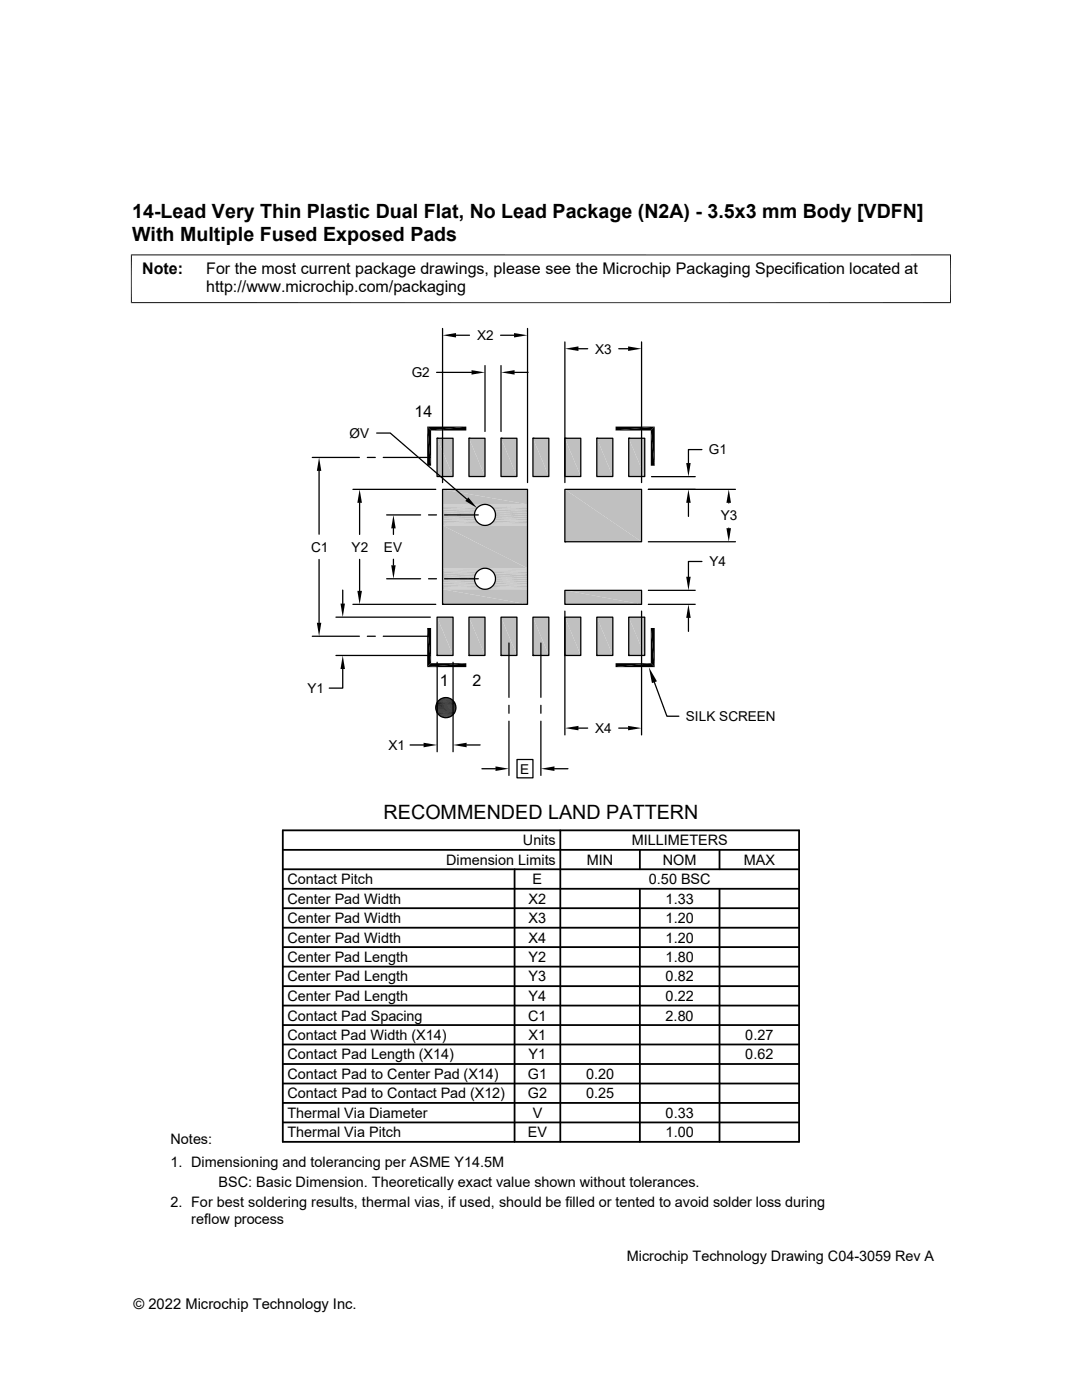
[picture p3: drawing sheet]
<svg xmlns="http://www.w3.org/2000/svg" width="216mm" height="279mm" viewBox="0 0 216 279" stroke-linecap="round" stroke-linejoin="round" font-family="sans-serif">
<g fill="#c0c0c0">
<path d="M125.5 87.5l3.2 7.6h-3.2z"/>
<path d="M125.5 87.5h3.2v7.6z"/>
<path d="M119.1 87.5l3.2 7.6h-3.2z"/>
<path d="M119.1 87.5h3.2v7.6z"/>
<path d="M112.7 87.5l3.2 7.6h-3.2z"/>
<path d="M112.7 87.5h3.2v7.6z"/>
<path d="M106.3 87.5l3.2 7.6h-3.2z"/>
<path d="M106.3 87.5h3.2v7.6z"/>
<path d="M100 87.5l3.1 7.6h-3.1z"/>
<path d="M100 87.5h3.1v7.6z"/>
<path d="M93.6 87.5l3.2 7.6h-3.2z"/>
<path d="M93.6 87.5h3.2v7.6z"/>
<path d="M87.2 87.5l3.2 7.6h-3.2z"/>
<path d="M87.2 87.5h3.2v7.6z"/>
<path d="M88.3 97.7l17 3h-17z"/>
<path d="M88.3 97.7h17v3z"/>
</g>
<path d="M88.3 100.7h8.3M88.3 100.8h7.9M88.3 101h7.5M88.3 104.7h7.9M88.3 104.8h8.3M97 100.7h8.3M97 104.8h8.3M97.3 104.7h8M97.3 100.8h8M97.7 101h7.6" fill="none" stroke="#c0c0c0" stroke-width=".2"/>
<path d="M88.3 101.2h7.2M98 101.2h7.3" fill="none" stroke="#c0c0c0" stroke-width=".28"/>
<path d="M88.3 101.5h6.9M98.3 101.5h7" fill="none" stroke="#c0c0c0" stroke-width=".3"/>
<path d="M88.3 101.8h6.7M88.3 102.2h6.5M98.6 101.8h6.7M98.7 102.2h6.6" fill="none" stroke="#c0c0c0" stroke-width=".36"/>
<path d="M88.3 102.6h6.4M98.8 102.6h6.5" fill="none" stroke="#c0c0c0" stroke-width=".4"/>
<path d="M88.3 103h6.4M88.3 103.3h6.5M98.7 103.3h6.6M98.8 103h6.5" fill="none" stroke="#c0c0c0" stroke-width=".38"/>
<path d="M88.3 103.7h6.7M98.6 103.7h6.7" fill="none" stroke="#c0c0c0" stroke-width=".34"/>
<path d="M88.3 104h6.9M98.3 104h7" fill="none" stroke="#c0c0c0" stroke-width=".32"/>
<path d="M88.3 104.3h7.2M98 104.3h7.3" fill="none" stroke="#c0c0c0" stroke-width=".25"/>
<path d="M88.3 104.5h7.5M97.7 104.5h7.6" fill="none" stroke="#c0c0c0" stroke-width=".21"/>
<g fill="#c0c0c0">
<path d="M112.7 97.7l15.3 10.4h-15.3z"/>
<path d="M112.7 97.7h15.3v10.4z"/>
<path d="M88.3 104.9l17 8.5h-17z"/>
<path d="M88.3 104.9h17v8.5z"/>
</g>
<path d="M88.3 113.5h8.3M88.3 113.6h7.9M88.3 117.3h7.5M88.3 117.5h7.9M88.3 117.6h8.3M97 113.5h8.3M97 117.6h8.3M97.3 117.5h8M97.3 113.6h8M97.7 117.3h7.6" fill="none" stroke="#c0c0c0" stroke-width=".2"/>
<path d="M88.3 113.7h7.5M97.7 113.7h7.6" fill="none" stroke="#c0c0c0" stroke-width=".21"/>
<path d="M88.3 114h7.2M98 114h7.3" fill="none" stroke="#c0c0c0" stroke-width=".25"/>
<path d="M88.3 114.2h6.9M98.3 114.2h7" fill="none" stroke="#c0c0c0" stroke-width=".32"/>
<path d="M88.3 114.6h6.7M98.6 114.6h6.7" fill="none" stroke="#c0c0c0" stroke-width=".34"/>
<path d="M88.3 114.9h6.5M88.3 115.3h6.4M98.7 114.9h6.6M98.8 115.3h6.5" fill="none" stroke="#c0c0c0" stroke-width=".38"/>
<path d="M88.3 115.7h6.4M98.8 115.7h6.5" fill="none" stroke="#c0c0c0" stroke-width=".4"/>
<path d="M88.3 116.1h6.5M88.3 116.4h6.7M98.6 116.4h6.7M98.7 116.1h6.6" fill="none" stroke="#c0c0c0" stroke-width=".36"/>
<path d="M88.3 116.8h6.9M98.3 116.8h7" fill="none" stroke="#c0c0c0" stroke-width=".3"/>
<path d="M88.3 117.1h7.2M98 117.1h7.3" fill="none" stroke="#c0c0c0" stroke-width=".28"/>
<g fill="#c0c0c0">
<path d="M112.7 117.8l15.3 2.8h-15.3z"/>
<path d="M112.7 117.8h15.3v2.8z"/>
<path d="M88.3 117.6l17 3h-17z"/>
<path d="M88.3 117.6h17v3z"/>
<path d="M125.5 123.2l3.2 7.6h-3.2z"/>
<path d="M125.5 123.2h3.2v7.6z"/>
<path d="M119.1 123.2l3.2 7.6h-3.2z"/>
<path d="M119.1 123.2h3.2v7.6z"/>
<path d="M112.7 123.2l3.2 7.6h-3.2z"/>
<path d="M112.7 123.2h3.2v7.6z"/>
<path d="M106.3 123.2l3.2 7.6h-3.2z"/>
<path d="M106.3 123.2h3.2v7.6z"/>
<path d="M100 123.2l3.1 7.6h-3.1z"/>
<path d="M100 123.2h3.1v7.6z"/>
<path d="M93.6 123.2l3.2 7.6h-3.2z"/>
<path d="M93.6 123.2h3.2v7.6z"/>
<path d="M87.2 123.2l3.2 7.6h-3.2z"/>
<path d="M87.2 123.2h3.2v7.6z"/>
</g>
<g fill="none" stroke="#000" stroke-width=".25">
<path d="M87.1 74.3h7M88.3 65.6v30.7M91 66.9h2.7M96.8 73v13.1M99.9 66.9h2.7M100 73v13.1M102.7 74.3h2.7M105.3 65.6v30.7M112.7 68.2v28.1M115.4 69.6h1.9M123.5 69.6h1.8M128 68.2v28.1"/>
<path d="M62.3 91.3h9.4M63.7 94v12.6M70.4 97.7h16.6M73.3 91.3h1.6M75.2 86.4h2.7l15.3 13.2M76.5 91.3h9.4M87.2 87.5h3.2v7.6h-3.2zM87.2 87.5h.1M88.3 97.7h17v22.9h-17zM93.6 87.5h3.2v7.6h-3.2zM93.6 87.5h.1M100 87.5h3.1v7.6h-3.1z"/>
<path d="M100 87.5h.1M106.3 87.5h3.2v7.6h-3.2zM106.3 87.5h.1M112.7 87.5h3.2v7.6h-3.2zM112.7 87.5h.1M112.7 97.7h15.3v10.4h-15.3zM119.1 87.5h3.2v7.6h-3.2zM119.1 87.5h.1M125.5 87.5h3.2v7.6h-3.2zM125.5 87.5h.1M129.4 97.7h17.3M130 95.1h8.7"/>
<path d="M140.1 89.7h-2.7v2.7M63.7 111.7v12.6M68.4 117.8v2.7M71.8 100.4v6.3M71.8 111.6v6.3M77.2 102.8h6.7M77.2 115.5h6.7M78.5 105.5v1.2M78.5 111.6v1.2M85.5 102.8h1.6M85.5 115.5h1.6M88.7 102.8h6.7"/>
<path d="M88.7 115.5h6.7M112.7 108.1h.1M112.7 117.8h15.3v2.8h-15.3zM129.4 108.1h17.3M129.4 117.8h9.3M137.4 100.4v2.7M140.1 112.1h-2.7v3M145.4 100.4h.1M145.4 105.4h.1M62.3 127h9.4M67 123.2h18.9M67 130.8h18.9"/>
<path d="M68.4 133.5v3.8h-2.7M70.4 120.6h16.6M73.3 127h1.6M76.5 127h9.4M87.2 123.2h3.2v7.6h-3.2zM87.2 130.8h.1M87.2 132.2v17.8M88.3 120.6h.1M90.4 132.2v17.8M93.6 123.2h3.2v7.6h-3.2zM93.6 130.8h.1M100 123.2h3.1v7.6h-3.1z"/>
<path d="M100 130.8h.1M101.6 128.3v10.9M106.3 123.2h3.2v7.6h-3.2zM106.3 130.8h.1M107.9 128.3v10.9M112.7 123.2h3.2v7.6h-3.2zM112.7 130.8h.1M112.7 122v24.7M119.1 123.2h3.2v7.6h-3.2zM119.1 130.8h.1M125.5 123.2h3.2v7.6h-3.2zM125.5 130.8h.1"/>
<path d="M128 122v24.7M129.4 120.6h9.3M130.4 135.7l2.7 7.2h2.4M137.4 123.3v2.7M81.8 148.7h2.7M93.1 148.7h2.7M96.2 153.4h2.7M101.6 140.8v1.5M101.6 143.9v10.8M103.2 151.6h3.1v3.6h-3.1zM107.9 140.8v1.5M107.9 143.9v10.8"/>
<path d="M110.6 153.4h2.7M115.4 145.3h1.9M123.5 145.3h1.8"/>
<circle cx="96.8" cy="102.8" r="2.1"/>
<circle cx="96.8" cy="115.5" r="2.1"/>
<circle cx="89" cy="141.2" r="2.01"/>
</g>
<g fill="none" stroke="#000" stroke-width=".36">
<path d="M56.4 169.6h103M56.4 165.7h103v62.2h-103zM56.4 173.5h103M56.4 177.4h103M102.7 173.5v54.4M111.8 165.7v62.2M127.7 169.6v3.9M127.7 177.4v50.5M143.6 169.6v3.9M143.6 177.4v50.5M56.4 192.9h103M56.4 181.3h103"/>
<path d="M56.4 185.1h103M56.4 189h103M56.4 196.8h103M56.4 204.6h103M56.4 216.2h103M56.4 208.4h103M56.4 212.3h103M56.4 200.7h103M56.4 224h103M56.4 220.1h103"/>
</g>
<g fill="#000">
<path d="M88.3 66.9l2.7-.4v.9zM94.1 73.9l2.7 .4-2.7 .5zM102.6 66.5l2.7 .4-2.7 .5zM100 74.3l2.7-.4v.9zM112.7 69.6l2.7-.5v.9zM125.3 69.1l2.7 .5-2.7 .4zM63.7 91.3l.4 2.7h-.9zM85.2 85.1l.8 7.8h-.8zM85.2 85.1l.8 .8v7zM86 85.9l7-.8v.8zM85.2 85.1h7.8l-7 .8zM93.5 99.3l1.7 2.1-2.3-1.4z"/>
<path d="M122.8 85.1h7.8l-7.8 .8zM122.8 85.9l7.8-.8-.7 .8zM129.9 85.9l.7 7h-.7zM129.9 85.9l.7-.8v7.8zM136.9 92.4h.9l-.4 2.7zM71.8 97.7l.4 2.7h-.9zM71.3 117.9h.9l-.4 2.7zM78.5 102.8l.5 2.7h-.9zM78.1 112.8h.9l-.5 2.7zM136.9 115.1h.9l-.4 2.7zM137.4 97.7l.4 2.7h-.9zM145.4 97.7l.5 2.7h-1z"/>
<path d="M144.9 105.4h1l-.5 2.7zM63.2 124.3h.9l-.4 2.7zM67.9 120.5h.9l-.4 2.7zM68.4 130.8l.4 2.7h-.9zM85.2 125.3l.8 7.1-.8 .7zM85.2 125.3h.8v7.1zM88.1 139.4l1.9 .1zM88.1 139.4h1.7zM88.3 139.3l1.5 .1zM88.3 139.3h1.3zM88.5 139.3h1.1zM88.5 139.3h1z"/>
<path d="M88.7 139.2l.8 .1zM88.7 139.2h.5zM85.2 133.1l7.8-.7v.7zM86 132.4h7l-7.8 .7zM122.8 132.4h7.1l-7.1 .7zM122.8 133.1l7.1-.7 .7 .7zM129.9 125.3l.7 7.8-.7-.7zM129.5 133.2l1.6 2.8-1 .3zM129.9 125.3h.7v7.8zM137.4 120.6l.4 2.7h-.9zM84.5 148.2l2.7 .5-2.7 .4zM87.9 143l1.9 .1z"/>
<path d="M88.1 143.1l1.5 .1zM88.1 143.1h1.7zM88.3 143.2h1.2zM88.3 143.2h1.3zM88.5 143.2h.7zM88.5 143.2h1zM88.7 143.2h.5zM90.4 148.7l2.7-.5v.9zM98.9 153l2.7 .4-2.7 .5zM107.9 153.4l2.7-.4v.9zM112.7 145.3l2.7-.4v.9zM125.3 144.9l2.7 .4-2.7 .5z"/>
</g>
<g fill="none" stroke="#000" stroke-width=".2">
<path d="M26.1 50.9h163.7M26.2 50.8v9.7M189.7 50.8v9.7M26.1 60.4h163.7M87.4 139.9h3.2M87.5 139.8h2.9M87.6 139.6h2.7M87.8 139.5h2.3M87.9 139.4h2.1M86.9 140.9h4.1M86.9 141.1h4.1M86.9 141.3h4.1"/>
<path d="M86.9 141.5h4.1M87 141.7h4M87 140.7h4M87 140.6h3.9M87 141.9h3.9M87.1 142.1h3.7M87.1 140.4h3.7M87.2 142.2h3.6M87.2 140.2h3.6M87.3 140h3.4M87.3 142.4h3.4M87.4 142.6h3.2"/>
<path d="M87.5 142.7h2.9M87.6 142.8h2.7M87.8 142.9h2.3M87.9 143h2.1"/>
</g>
<g font-size="3.9">
<text x="26.4" y="43.5">14-Lead Very Thin Plastic Dual Flat, No Lead Package (N2A) - 3.5x3 mm Body [VDFN]</text>
<text x="26.4" y="48">With Multiple Fused Exposed Pads</text>
<text x="76.5" y="163.4">RECOMMENDED LAND PATTERN</text>
</g>
<g font-size="3.2">
<text x="28.4" y="54.6">Note:</text>
<text x="41.1" y="58.3">http://www.microchip.com/packaging</text>
<text x="41.1" y="54.6">For the most current package drawings, please see the Microchip Packaging Specification located at</text>
<text x="82.7" y="83.2">14</text>
<text x="87.8" y="137">1</text>
<text x="94.3" y="136.9">2</text>
</g>
<g font-size="2.9">
<text x="89" y="172.6">Dimension Limits</text>
<text x="104.3" y="168.7">Units</text>
<text x="117.1" y="172.6">MIN</text>
<text x="126" y="168.7">MILLIMETERS</text>
<text x="132.3" y="172.6">NOM</text>
<text x="148.4" y="172.6">MAX</text>
<text x="57.3" y="176.5">Contact Pitch</text>
<text x="106.3" y="176.5">E</text>
<text x="129.5" y="176.5">0.50 BSC</text>
<text x="57.3" y="180.3">Center Pad Width</text>
<text x="57.3" y="184.2">Center Pad Width</text>
<text x="105.5" y="184.2">X3</text>
<text x="105.5" y="180.3">X2</text>
<text x="132.8" y="184.2">1.20</text>
<text x="132.8" y="180.3">1.33</text>
<text x="57.3" y="188.1">Center Pad Width</text>
<text x="105.5" y="188.1">X4</text>
<text x="132.8" y="188.1">1.20</text>
<text x="57.3" y="195.9">Center Pad Length</text>
<text x="57.3" y="192">Center Pad Length</text>
<text x="105.5" y="195.9">Y3</text>
<text x="105.5" y="192">Y2</text>
<text x="132.8" y="195.9">0.82</text>
<text x="132.8" y="192">1.80</text>
<text x="57.3" y="203.7">Contact Pad Spacing</text>
<text x="57.3" y="199.8">Center Pad Length</text>
<text x="105.4" y="203.7">C1</text>
<text x="105.5" y="199.8">Y4</text>
<text x="132.8" y="203.7">2.80</text>
<text x="132.8" y="199.8">0.22</text>
<text x="57.3" y="207.5">Contact Pad Width (X14)</text>
<text x="105.5" y="207.5">X1</text>
<text x="148.7" y="207.5">0.27</text>
<text x="57.3" y="211.4">Contact Pad Length (X14)</text>
<text x="57.3" y="215.3">Contact Pad to Center Pad (X14)</text>
<text x="105.3" y="215.3">G1</text>
<text x="105.5" y="211.4">Y1</text>
<text x="116.9" y="215.3">0.20</text>
<text x="148.7" y="211.4">0.62</text>
<text x="57.3" y="219.2">Contact Pad to Contact Pad (X12)</text>
<text x="105.3" y="219.2">G2</text>
<text x="116.9" y="219.2">0.25</text>
<text x="57.3" y="223.1">Thermal Via Diameter</text>
<text x="57.3" y="227">Thermal Via Pitch</text>
<text x="105.3" y="227">EV</text>
<text x="106.3" y="223.1">V</text>
<text x="132.8" y="223.1">0.33</text>
<text x="132.8" y="227">1.00</text>
<text x="34" y="228.3">Notes:</text>
<text x="34" y="232.9">1. Dimensioning and tolerancing per ASME Y14.5M</text>
<text x="43.6" y="236.9">BSC: Basic Dimension. Theoretically exact value shown without tolerances.</text>
<text x="34" y="241">2. For best soldering results, thermal vias, if used, should be filled or tented to avoid solder loss during</text>
<text x="38.1" y="244.3">reflow process</text>
<text x="125.1" y="251.7">Microchip Technology Drawing C04-3059 Rev A</text>
<text x="26.6" y="261.3">© 2022 Microchip Technology Inc.</text>
</g>
<g font-size="2.7">
<text x="95.2" y="67.9">X2</text>
<text x="118.8" y="70.5">X3</text>
<text x="82.1" y="75.3">G2</text>
<text x="69.8" y="87.4">ØV</text>
<text x="141.4" y="90.7">G1</text>
<text x="143.8" y="103.8">Y3</text>
<text x="62.1" y="110.1">C1</text>
<text x="70.2" y="110.1">Y2</text>
<text x="76.6" y="110.1">EV</text>
<text x="141.6" y="113">Y4</text>
<text x="61.4" y="138.3">Y1</text>
<text x="136.8" y="143.9">SILK SCREEN</text>
<text x="77.5" y="149.6">X1</text>
<text x="118.8" y="146.3">X4</text>
<text x="103.8" y="154.4">E</text>
</g>
</svg>
